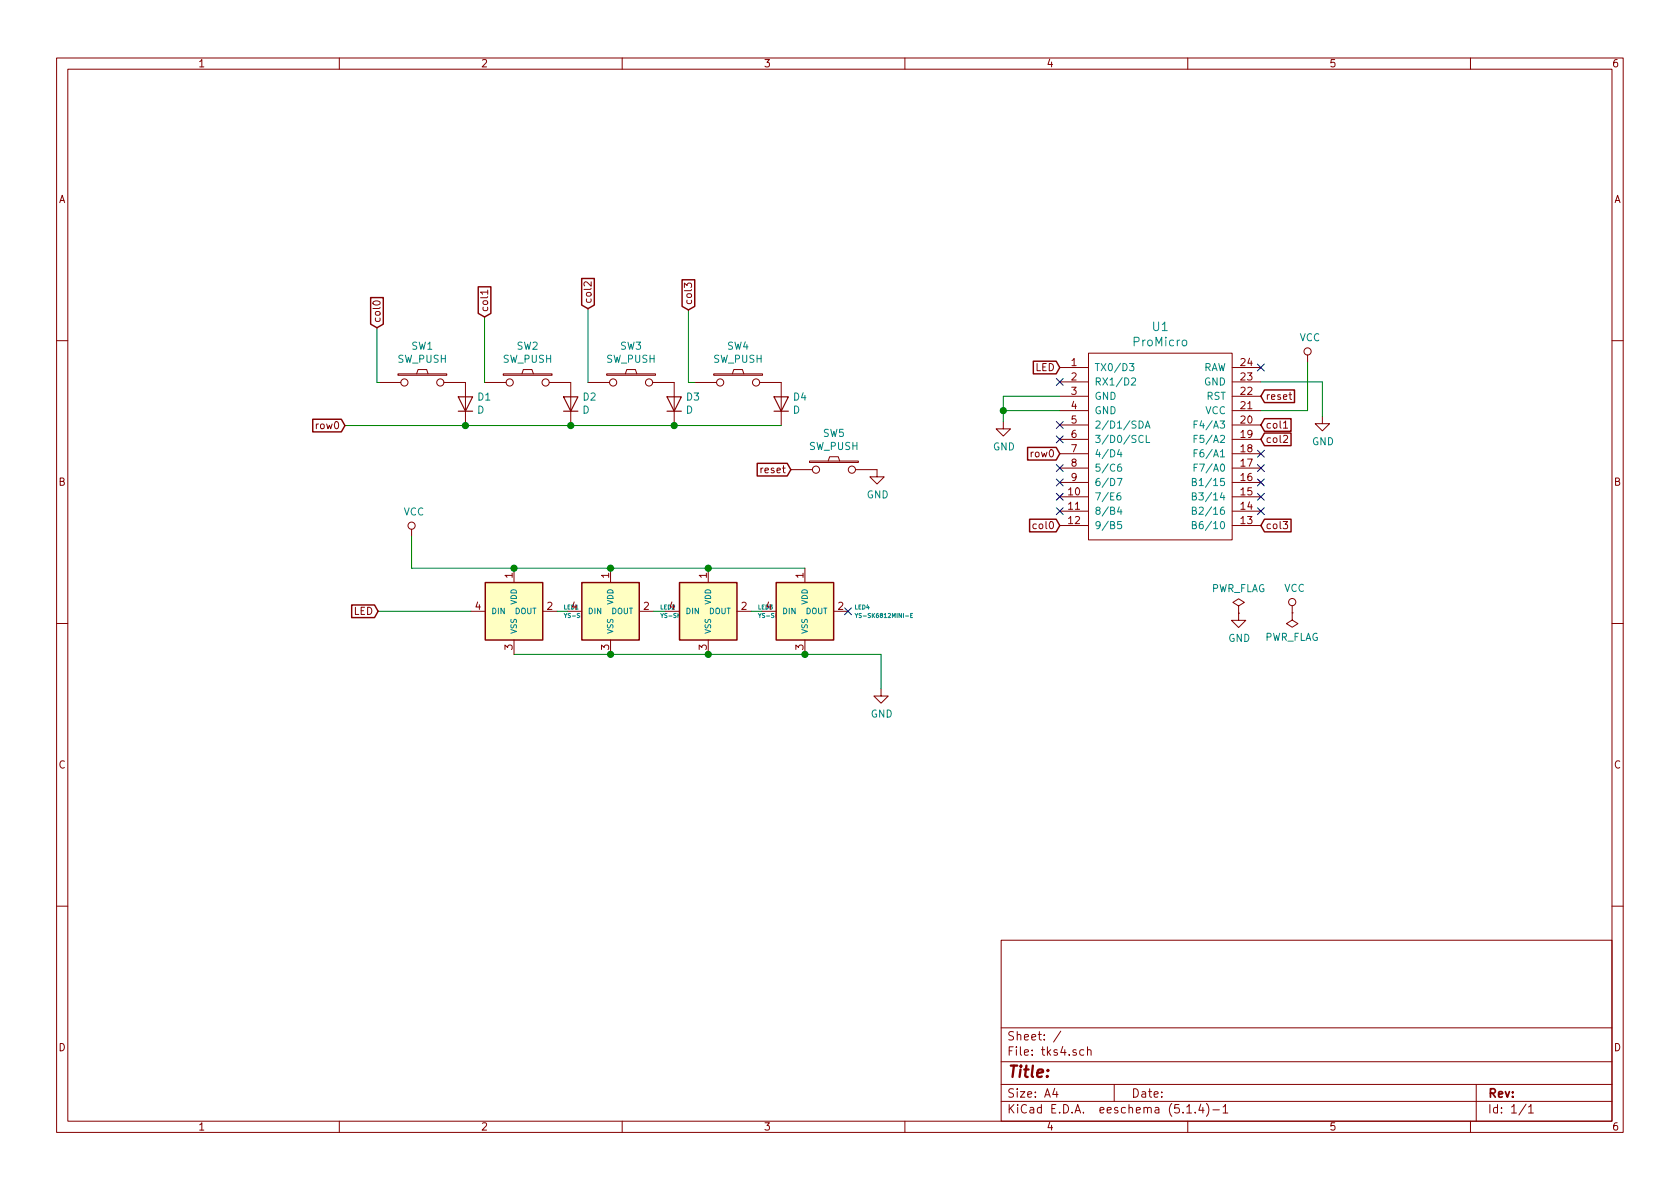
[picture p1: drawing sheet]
EESchema Schematic File Version 4
EELAYER 30 0
EELAYER END
$Descr A4 11693 8268
encoding utf-8
Sheet 1 1
Title ""
Date ""
Rev ""
Comp ""
Comment1 ""
Comment2 ""
Comment3 ""
Comment4 ""
$EndDescr
$Comp
L kbd:SW_PUSH SW4
U 1 1
P 5138 2653
F 0 "SW4" H 5138 2908 50  0000 C CNN
F 1 "SW_PUSH" H 5138 2817 50  0000 C CNN
F 2 "kbd:CherryMX_1u" H 5138 2653 50  0001 C CNN
F 3 "" H 5138 2653 50  0000 C CNN
	1    5138 2653
	1    0    0    -1  
$EndComp
$Comp
L Device:D D4
U 1 1
P 5438 2803
F 0 "D4" V 5484 2724 50  0000 R CNN
F 1 "D" V 5393 2724 50  0000 R CNN
F 2 "kbd:D3_TH_SMD" H 5438 2803 50  0001 C CNN
F 3 "~" H 5438 2803 50  0001 C CNN
	1    5438 2803
	0    -1   -1   0   
$EndComp
$Comp
L kbd:ProMicro U1
U 1 1
P 8077 3099
F 0 "U1" H 8077 3936 60  0000 C CNN
F 1 "ProMicro" H 8077 3830 60  0000 C CNN
F 2 "kbd:ProMicro_v3.5" H 8177 2049 60  0001 C CNN
F 3 "" H 8177 2049 60  0000 C CNN
	1    8077 3099
	1    0    0    -1  
$EndComp
$Comp
L kbd:SW_PUSH SW5
U 1 1
P 5805 3260
F 0 "SW5" H 5805 3515 50  0000 C CNN
F 1 "SW_PUSH" H 5805 3424 50  0000 C CNN
F 2 "kbd:ResetSW" H 5805 3260 50  0001 C CNN
F 3 "" H 5805 3260 50  0000 C CNN
	1    5805 3260
	1    0    0    -1  
$EndComp
$Comp
L kbd:YS-SK6812MINI-E LED2
U 1 1
P 4250 4246
F 0 "LED2" H 4594 4276 29  0000 L CNN
F 1 "YS-SK6812MINI-E" H 4594 4217 29  0000 L CNN
F 2 "kbd:YS-SK6812MINI-E" H 4350 3996 50  0001 C CNN
F 3 "" H 4350 3996 50  0001 C CNN
	1    4250 4246
	1    0    0    -1  
$EndComp
$Comp
L kbd:YS-SK6812MINI-E LED3
U 1 1
P 4930 4246
F 0 "LED3" H 5274 4276 29  0000 L CNN
F 1 "YS-SK6812MINI-E" H 5274 4217 29  0000 L CNN
F 2 "kbd:YS-SK6812MINI-E" H 5030 3996 50  0001 C CNN
F 3 "" H 5030 3996 50  0001 C CNN
	1    4930 4246
	1    0    0    -1  
$EndComp
$Comp
L kbd:YS-SK6812MINI-E LED4
U 1 1
P 5603 4246
F 0 "LED4" H 5947 4276 29  0000 L CNN
F 1 "YS-SK6812MINI-E" H 5947 4217 29  0000 L CNN
F 2 "kbd:YS-SK6812MINI-E" H 5703 3996 50  0001 C CNN
F 3 "" H 5703 3996 50  0001 C CNN
	1    5603 4246
	1    0    0    -1  
$EndComp
Text GLabel 7377 2549 0    50   Input ~ 0
LED
Text GLabel 7377 3149 0    50   Input ~ 0
row0
Text GLabel 7377 3649 0    50   Input ~ 0
col0
Text GLabel 8777 3649 2    50   Input ~ 0
col3
Text GLabel 8777 2949 2    50   Input ~ 0
col1
Text GLabel 8777 2749 2    50   Input ~ 0
reset
Wire Wire Line
	7377 2749 6984 2749
Wire Wire Line
	6984 2749 6984 2849
Wire Wire Line
	7377 2849 6984 2849
Connection ~ 6984 2849
Wire Wire Line
	6984 2849 6984 2926
$Comp
L power:GND #PWR03
U 1 1
P 6984 2926
F 0 "#PWR03" H 6984 2676 50  0001 C CNN
F 1 "GND" H 6989 2753 50  0000 C CNN
F 2 "" H 6984 2926 50  0001 C CNN
F 3 "" H 6984 2926 50  0001 C CNN
	1    6984 2926
	1    0    0    -1  
$EndComp
$Comp
L power:VCC #PWR01
U 1 1
P 9102 2512
F 0 "#PWR01" H 9102 2362 50  0001 C CNN
F 1 "VCC" H 9119 2685 50  0000 C CNN
F 2 "" H 9102 2512 50  0001 C CNN
F 3 "" H 9102 2512 50  0001 C CNN
	1    9102 2512
	1    0    0    -1  
$EndComp
Wire Wire Line
	8777 2649 9205 2649
Wire Wire Line
	9205 2649 9205 2890
Wire Wire Line
	8777 2849 9102 2849
Wire Wire Line
	9102 2849 9102 2512
$Comp
L power:GND #PWR02
U 1 1
P 9205 2890
F 0 "#PWR02" H 9205 2640 50  0001 C CNN
F 1 "GND" H 9210 2717 50  0000 C CNN
F 2 "" H 9205 2890 50  0001 C CNN
F 3 "" H 9205 2890 50  0001 C CNN
	1    9205 2890
	1    0    0    -1  
$EndComp
NoConn ~ 8777 2549
$Comp
L power:GND #PWR04
U 1 1
P 6105 3260
F 0 "#PWR04" H 6105 3010 50  0001 C CNN
F 1 "GND" H 6110 3087 50  0000 C CNN
F 2 "" H 6105 3260 50  0001 C CNN
F 3 "" H 6105 3260 50  0001 C CNN
	1    6105 3260
	1    0    0    -1  
$EndComp
Text GLabel 5505 3260 0    50   Input ~ 0
reset
$Comp
L Device:D D3
U 1 1
P 4693 2803
F 0 "D3" V 4739 2724 50  0000 R CNN
F 1 "D" V 4648 2724 50  0000 R CNN
F 2 "kbd:D3_TH_SMD" H 4693 2803 50  0001 C CNN
F 3 "~" H 4693 2803 50  0001 C CNN
	1    4693 2803
	0    -1   -1   0   
$EndComp
$Comp
L kbd:SW_PUSH SW2
U 1 1
P 3673 2653
F 0 "SW2" H 3673 2908 50  0000 C CNN
F 1 "SW_PUSH" H 3673 2817 50  0000 C CNN
F 2 "kbd:CherryMX_1u" H 3673 2653 50  0001 C CNN
F 3 "" H 3673 2653 50  0000 C CNN
	1    3673 2653
	1    0    0    -1  
$EndComp
$Comp
L Device:D D2
U 1 1
P 3973 2803
F 0 "D2" V 4019 2724 50  0000 R CNN
F 1 "D" V 3928 2724 50  0000 R CNN
F 2 "kbd:D3_TH_SMD" H 3973 2803 50  0001 C CNN
F 3 "~" H 3973 2803 50  0001 C CNN
	1    3973 2803
	0    -1   -1   0   
$EndComp
$Comp
L kbd:SW_PUSH SW1
U 1 1
P 2940 2653
F 0 "SW1" H 2940 2908 50  0000 C CNN
F 1 "SW_PUSH" H 2940 2817 50  0000 C CNN
F 2 "kbd:CherryMX_1u" H 2940 2653 50  0001 C CNN
F 3 "" H 2940 2653 50  0000 C CNN
	1    2940 2653
	1    0    0    -1  
$EndComp
$Comp
L Device:D D1
U 1 1
P 3240 2803
F 0 "D1" V 3286 2724 50  0000 R CNN
F 1 "D" V 3195 2724 50  0000 R CNN
F 2 "kbd:D3_TH_SMD" H 3240 2803 50  0001 C CNN
F 3 "~" H 3240 2803 50  0001 C CNN
	1    3240 2803
	0    -1   -1   0   
$EndComp
Wire Wire Line
	5438 2953 4693 2953
Connection ~ 4693 2953
Wire Wire Line
	4693 2953 3973 2953
Connection ~ 3973 2953
Wire Wire Line
	3973 2953 3240 2953
Connection ~ 3240 2953
Wire Wire Line
	3240 2953 2401 2953
Wire Wire Line
	4838 2653 4792 2653
Wire Wire Line
	4792 2653 4792 2148
Wire Wire Line
	3373 2653 3373 2197
Wire Wire Line
	2640 2653 2624 2653
Wire Wire Line
	2624 2653 2624 2272
Text GLabel 2401 2953 0    50   Input ~ 0
row0
Text GLabel 2624 2272 1    50   Input ~ 0
col0
Text GLabel 3373 2197 1    50   Input ~ 0
col1
Text GLabel 4792 2148 1    50   Input ~ 0
col3
$Comp
L power:VCC #PWR05
U 1 1
P 2865 3725
F 0 "#PWR05" H 2865 3575 50  0001 C CNN
F 1 "VCC" H 2882 3898 50  0000 C CNN
F 2 "" H 2865 3725 50  0001 C CNN
F 3 "" H 2865 3725 50  0001 C CNN
	1    2865 3725
	1    0    0    -1  
$EndComp
Text GLabel 2632 4246 0    50   Input ~ 0
LED
$Comp
L kbd:YS-SK6812MINI-E LED1
U 1 1
P 3578 4246
F 0 "LED1" H 3922 4276 29  0000 L CNN
F 1 "YS-SK6812MINI-E" H 3922 4217 29  0000 L CNN
F 2 "kbd:YS-SK6812MINI-E" H 3678 3996 50  0001 C CNN
F 3 "" H 3678 3996 50  0001 C CNN
	1    3578 4246
	1    0    0    -1  
$EndComp
Wire Wire Line
	2865 3725 2865 3946
Wire Wire Line
	2865 3946 3578 3946
Wire Wire Line
	3278 4246 2632 4246
Wire Wire Line
	3878 4246 3950 4246
Wire Wire Line
	4550 4246 4630 4246
Wire Wire Line
	5230 4246 5303 4246
Wire Wire Line
	5603 3946 4930 3946
Connection ~ 3578 3946
Connection ~ 4250 3946
Wire Wire Line
	4250 3946 3578 3946
Connection ~ 4930 3946
Wire Wire Line
	4930 3946 4250 3946
Wire Wire Line
	3578 4546 4250 4546
Wire Wire Line
	6133 4546 6133 4786
Connection ~ 4250 4546
Wire Wire Line
	4250 4546 4930 4546
Connection ~ 4930 4546
Wire Wire Line
	4930 4546 5603 4546
Connection ~ 5603 4546
Wire Wire Line
	5603 4546 6133 4546
NoConn ~ 5903 4246
$Comp
L power:GND #PWR08
U 1 1
P 6133 4786
F 0 "#PWR08" H 6133 4536 50  0001 C CNN
F 1 "GND" H 6138 4613 50  0000 C CNN
F 2 "" H 6133 4786 50  0001 C CNN
F 3 "" H 6133 4786 50  0001 C CNN
	1    6133 4786
	1    0    0    -1  
$EndComp
$Comp
L power:PWR_FLAG #FLG02
U 1 1
P 8622 4259
F 0 "#FLG02" H 8622 4334 50  0001 C CNN
F 1 "PWR_FLAG" H 8622 4432 50  0000 C CNN
F 2 "" H 8622 4259 50  0001 C CNN
F 3 "~" H 8622 4259 50  0001 C CNN
	1    8622 4259
	1    0    0    -1  
$EndComp
$Comp
L power:PWR_FLAG #FLG01
U 1 1
P 8995 4257
F 0 "#FLG01" H 8995 4332 50  0001 C CNN
F 1 "PWR_FLAG" H 8995 4430 50  0000 C CNN
F 2 "" H 8995 4257 50  0001 C CNN
F 3 "~" H 8995 4257 50  0001 C CNN
	1    8995 4257
	-1   0    0    1   
$EndComp
$Comp
L power:GND #PWR07
U 1 1
P 8622 4259
F 0 "#PWR07" H 8622 4009 50  0001 C CNN
F 1 "GND" H 8627 4086 50  0000 C CNN
F 2 "" H 8622 4259 50  0001 C CNN
F 3 "" H 8622 4259 50  0001 C CNN
	1    8622 4259
	1    0    0    -1  
$EndComp
$Comp
L power:VCC #PWR06
U 1 1
P 8995 4257
F 0 "#PWR06" H 8995 4107 50  0001 C CNN
F 1 "VCC" H 9012 4430 50  0000 C CNN
F 2 "" H 8995 4257 50  0001 C CNN
F 3 "" H 8995 4257 50  0001 C CNN
	1    8995 4257
	1    0    0    -1  
$EndComp
NoConn ~ 7377 2649
NoConn ~ 7377 2949
NoConn ~ 7377 3049
NoConn ~ 7377 3249
NoConn ~ 7377 3349
NoConn ~ 7377 3449
NoConn ~ 7377 3549
NoConn ~ 8777 3149
NoConn ~ 8777 3249
NoConn ~ 8777 3349
NoConn ~ 8777 3449
NoConn ~ 8777 3549
$Comp
L kbd:SW_PUSH SW3
U 1 1
P 4393 2653
F 0 "SW3" H 4393 2908 50  0000 C CNN
F 1 "SW_PUSH" H 4393 2817 50  0000 C CNN
F 2 "kbd:CherryMX_1u" H 4393 2653 50  0001 C CNN
F 3 "" H 4393 2653 50  0000 C CNN
	1    4393 2653
	1    0    0    -1  
$EndComp
Text GLabel 4093 2139 1    50   Input ~ 0
col2
Wire Wire Line
	4093 2653 4093 2139
Text GLabel 8777 3049 2    50   Input ~ 0
col2
$EndSCHEMATC
